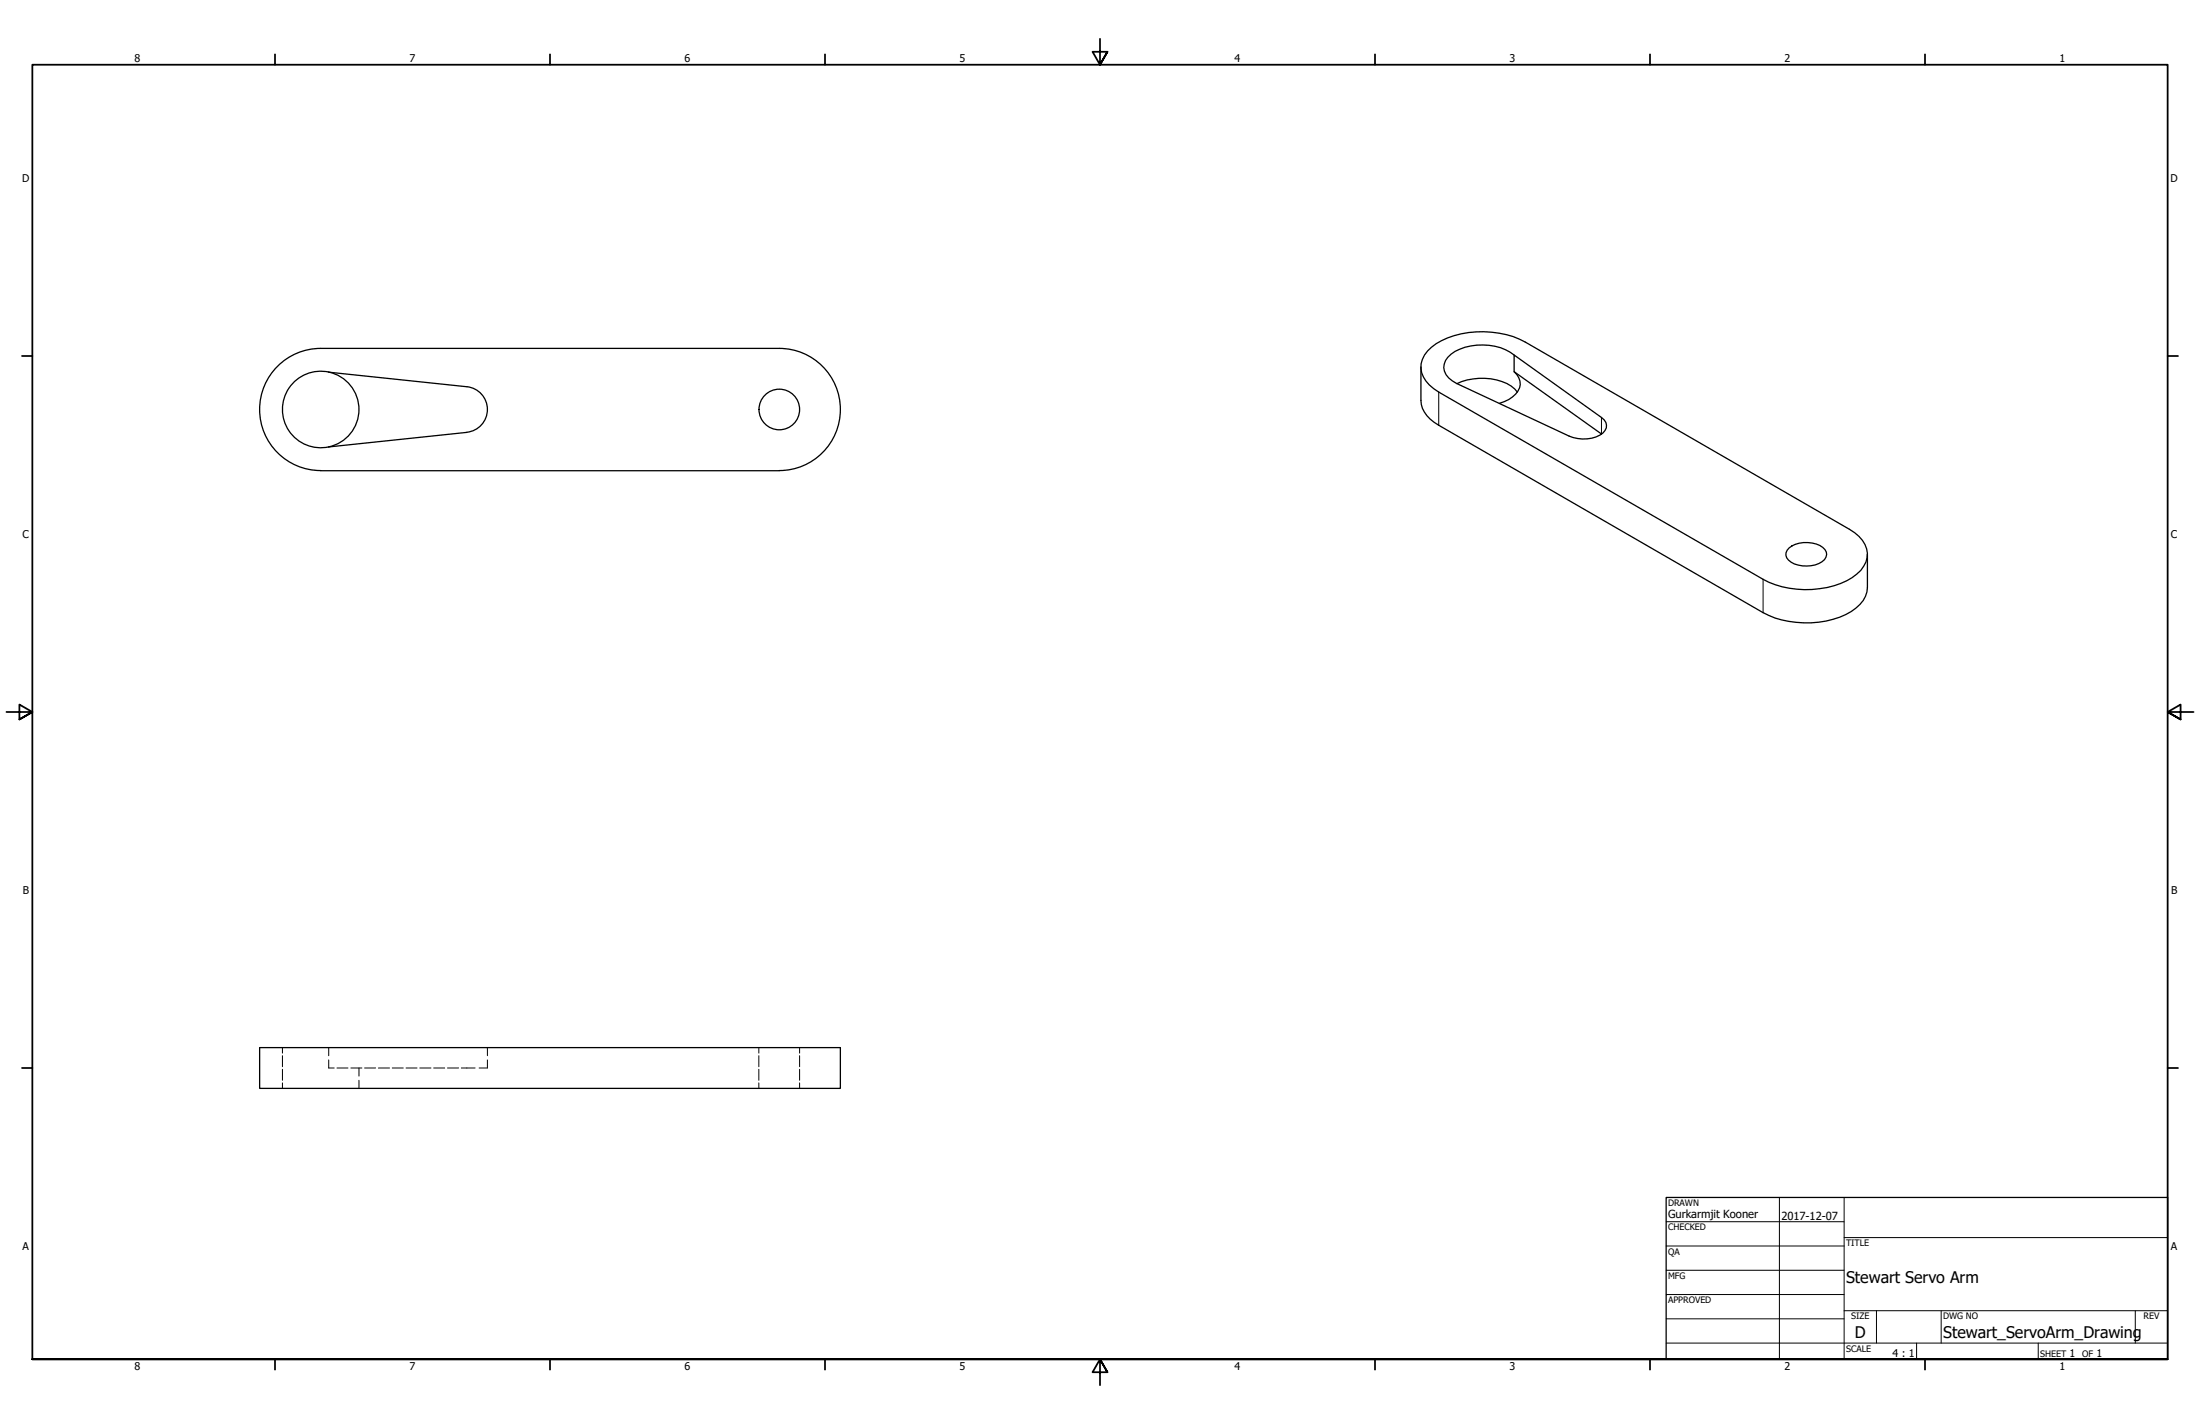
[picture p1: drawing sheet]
<svg xmlns="http://www.w3.org/2000/svg" width="864mm" height="559mm" viewBox="0 0 864 559" stroke-linecap="round" stroke-linejoin="round" font-family="sans-serif">
<!-- layer: Hidden (ANSI) -->
<g fill="none" stroke="#000" stroke-width=".39">
<path d="M110.9 411.1v2.2M110.9 414.3v4.3M110.9 419.6v4.3M129 411.1v3.2M129 415.9v3.2h2.2M132.3 419.1h4.3M137.7 419.1h4.3M140.9 419.1v3.2M143.1 419.1h4.3M148.5 419.1h4.4M154 419.1h4.3M159.4 419.1h4.3"/>
<path d="M164.8 419.1h4.4M170.2 419.1h4.4M175.6 419.1h4.4M181.1 419.1h5.4M191.3 415.9v3.2h-3.2M191.3 411.1v3.2M297.9 411.1v2.2M297.9 414.3v4.3M297.9 419.6v4.3M313.9 411.1v2.2M313.9 414.3v4.3M313.9 419.6v4.3"/>
<path d="M110.9 424.9v2.2M140.9 423.9v3.2M297.9 424.9v2.2M313.9 424.9v2.2"/>
</g>
<!-- layer: Visible (ANSI) -->
<g fill="none" stroke="#000" stroke-width=".51">
<path d="M560.4 137.7a29.3 29.3 0 0 1 22.1-7.5 34.4 34.4 0 0 1 16.2 4l127.3 73.5a11.6 11.6 0 0 1 6.9 11.1 13.2 13.2 0 0 1-8 9.1 37.5 37.5 0 0 1-32.8-.6l-127.3-73.4a12.4 12.4 0 0 1-7-9.4 9.6 9.6 0 0 1 2.6-6.8zM594.4 139.3a22.2 22.2 0 0 0-24.8-.3 5.9 5.9 0 0 0 .4 10.4l1.7 1 44.2 20.7a13.7 13.7 0 0 0 13.3-1.2 3.6 3.6 0 0 0-.6-6.1l-34.2-24.5v6.6l34.2 24.5M108.9 143.7a23.9 23.9 0 0 1 17-7h180a24 24 0 0 1 24 24 24 24 0 0 1-24 24h-180a24 24 0 0 1-22.2-14.8 24 24 0 0 1 5.2-26.2zM129 146a15 15 0 0 0-18.1 14.7 15 15 0 0 0 18.1 14.7M129 146a15 15 0 0 1 11.9 14.7 15 15 0 0 1-11.9 14.7M129 146.1l54.3 5.7M183.3 151.8a9 9 0 0 1 8 8.9 9 9 0 0 1-8 8.9M557.8 144v13.1a11.6 11.6 0 0 0 7 9.8l127.3 73.5a37.5 37.5 0 0 0 34.6-.4 11.5 11.5 0 0 0 6.3-9.4v-13M571.9 150.6a23.4 23.4 0 0 1 21.3 .9l2.4 2.4M594.4 145.9a5.9 5.9 0 0 1-.7 9.9l-1.4 1-3.8 1.5M183.3 169.7l-54.3 5.7M702.3 215a11.7 11.7 0 0 1 13.2-.2 3.2 3.2 0 0 1-.2 5.6 11.8 11.8 0 0 1-13.2-.6 3 3 0 0 1 .2-4.8z"/>
<path d="M101.9 411.1h228v16h-228z"/>
<circle cx="305.9" cy="160.7" r="8"/>
</g>
<!-- layer: Visible Narrow (ANSI) -->
<path d="M564.8 153.9v13M628.6 163.8v6.5M692.1 227.3v13.1" fill="none" stroke="#000" stroke-width=".39"/>
<!-- layer: Border (ANSI) -->
<g fill="none" stroke="#000" stroke-width=".7">
<path d="M431.8 15.2v10.2l-2.9-5.1h5.8l-2.9 5.1 2.9-5.1M107.9 21.3v4.1M215.9 21.3v4.1M323.8 21.3v4.1M539.8 21.3v4.1M647.7 21.3v4.1M755.6 21.3v4.1M8.6 139.7h4.1M850.9 139.7h4.1M2.5 279.4h10.2l-5.1-2.9v5.8l5.1-2.9-5.1 2.9M861.1 279.4h-10.2l5.1-2.9v5.8l-5.1-2.9 5.1 2.9M8.6 419.1h4.1"/>
<path d="M850.9 419.1h4.1M12.7 533.4v-508h838.2v508h-838.2h838.2M107.9 533.4v4.1M215.9 533.4v4.1M323.8 533.4v4.1M434.7 538.5l-2.9-5.1 2.9 5.1h-5.8l2.9-5.1v10.2M539.8 533.4v4.1M647.7 533.4v4.1M755.6 533.4v4.1"/>
</g>
<!-- layer: Title (ANSI) -->
<g fill="none" stroke="#000" stroke-width=".39">
<path d="M654 479.4h69.9M698.5 469.9v63.5M723.9 469.9v63.5M654 488.9h69.9M654 498.5h69.9M723.9 485.6h127M654 508h69.9M654 517.5h69.9M723.9 514.3h127M736.6 514.3v12.7M762 514.3v12.7M838.2 514.3v12.7"/>
<path d="M654 527h196.9M752.3 527v6.4M800.1 527v6.4"/>
</g>
<path d="M654 469.9h196.9v63.5h-196.9z" fill="none" stroke="#000" stroke-width=".51"/>
<g font-size="6.3">
<text x="724.7" y="503.4">Stewart Servo Arm</text>
<text x="728.1" y="524.9">D</text>
<text x="762.8" y="525">Stewart_ServoArm_Drawing</text>
</g>
<g font-size="4.4">
<text x="654.8" y="477.8">Gurkarmjit Kooner</text>
<text x="699.3" y="478.6">2017-12-07</text>
</g>
<g font-size="4.2">
<text x="52.8" y="24.4">8</text>
<text x="160.8" y="24.4">7</text>
<text x="268.7" y="24.4">6</text>
<text x="376.7" y="24.4">5</text>
<text x="484.6" y="24.4">4</text>
<text x="592.6" y="24.4">3</text>
<text x="700.5" y="24.4">2</text>
<text x="808.5" y="24.4">1</text>
<text x="8.8" y="71.4">D</text>
<text x="852" y="71.4">D</text>
<text x="8.9" y="211.1">C</text>
<text x="852.2" y="211.1">C</text>
<text x="9" y="350.8">B</text>
<text x="852.2" y="350.8">B</text>
<text x="8.9" y="490.5">A</text>
<text x="852.2" y="490.5">A</text>
<text x="742.9" y="532.6">4 : 1</text>
<text x="812.4" y="532.6">1</text>
<text x="823" y="532.6">1</text>
<text x="52.8" y="537.5">8</text>
<text x="160.8" y="537.5">7</text>
<text x="268.7" y="537.5">6</text>
<text x="376.7" y="537.5">5</text>
<text x="484.6" y="537.5">4</text>
<text x="592.6" y="537.5">3</text>
<text x="700.5" y="537.5">2</text>
<text x="808.5" y="537.5">1</text>
</g>
<g font-size="3.5">
<text x="654.8" y="473.2">DRAWN</text>
<text x="654.8" y="482.8">CHECKED</text>
<text x="724.7" y="488.9">TITLE</text>
<text x="654.8" y="492.3">QA</text>
<text x="654.8" y="501.8">MFG</text>
<text x="654.8" y="511.4">APPROVED</text>
<text x="726.7" y="517.7">SIZE</text>
<text x="762.8" y="517.7">DWG NO</text>
<text x="841.4" y="517.7">REV</text>
<text x="724.7" y="530.4">SCALE</text>
<text x="800.9" y="532.6">SHEET</text>
<text x="817.4" y="532.6">OF</text>
</g>
</svg>
